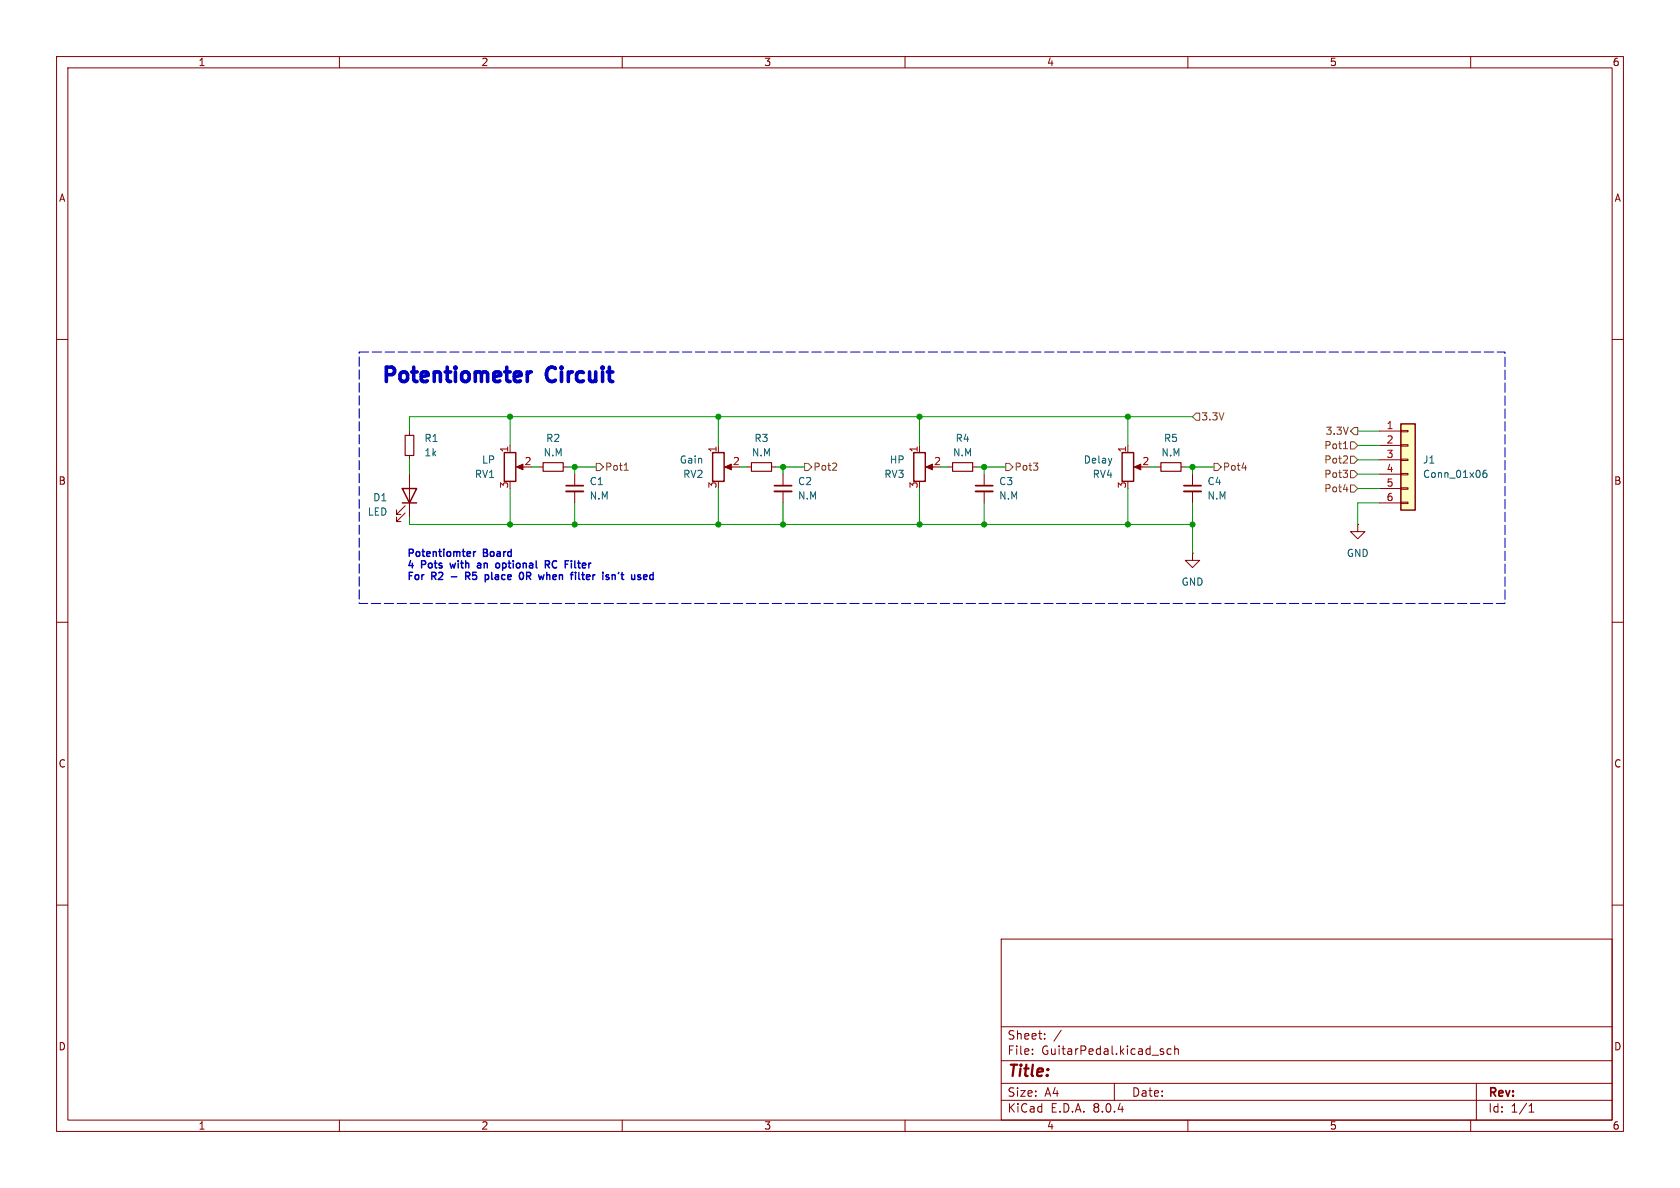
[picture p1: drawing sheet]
<svg xmlns="http://www.w3.org/2000/svg" width="297mm" height="210mm" viewBox="0 0 297 210" stroke-linecap="round" stroke-linejoin="round" font-family="sans-serif">
<g fill="none" stroke="#840000" stroke-width=".18">
<path d="M10 10h277v190h-277zM12 12h273v186h-273zM60 10v2M110 10v2M160 10v2M210 10v2M260 10v2M10 60h2M285 60h2M72.4 76.2v.8M90.2 78.7v1.3M127 78.7v1.3"/>
<path d="M162.6 78.7v1.3M71.6 90.7l-1.5 1.5v-.8v.8h.8M71.6 89.4l-1.5 1.5v-.7v.7h.8M72.4 80.5v.8M72.4 83.8v7.6M91.7 82.6h1M95.2 82.6h.8M99.6 82.6h.7M101.6 83.8v2.1M101.6 86.9v2M128.5 82.6h1M132.1 82.6h.7"/>
<path d="M136.4 82.6h.8M138.4 83.8v2.1M138.4 86.9v2M164.1 82.6h1M167.6 82.6h.8M172 82.6h.7M174 83.8v2.1M174 86.9v2M10 110h2M285 110h2M10 160h2M285 160h2"/>
<path d="M177 166h108v32h-108zM60 198v2M110 198v2M160 198v2M177 194.5h108M177 191.5h108M177 187.5h108M177 181.5h108M182.5 186.3v.1M182.5 185.5v.1M184.7 183.6v.1M184.7 182.8v.1"/>
<path d="M187.6 182.1l-1.3 2M197 191.5v3M205.5 185.9l.2 .2-.2 .3M205.5 185.4l.2 .1M207 185.5l-.4-.1-.3 .3v.4l.2 .2h.5M207.7 185.5l.2-.1 .3 .1 .1 .9M207.7 184.9v1.5M210 198v2M260 198v2M261 191.5v6.5M270.3 196.6h.9M270.3 195.5l.4-.4v1.5"/>
</g>
<g fill="#840000" stroke="#840000" stroke-width=".18">
<path d="M163.7 82.6l1.1-.6v1.1z"/>
<path d="M91.3 82.6l1.2-.6v1.1z"/>
<path d="M128.1 82.6l1.2-.6v1.1z"/>
</g>
<path d="M71.1 86.4h2.6l-1.3 2.5zM71.1 88.9h2.6M89.2 80h2v5.1h-2zM126 80h2v5.1h-2zM161.5 80h2.1v5.1h-2.1z" fill="none" stroke="#840000" stroke-width=".25"/>
<path d="M71.6 77h1.6v3.5h-1.6zM96 81.8h3.6v1.5h-3.6zM132.8 81.8h3.6v1.5h-3.6zM168.4 81.8h3.6v1.5h-3.6z" fill="none" stroke="#840000" stroke-width=".2"/>
<path d="M100.1 86.9h3M136.9 86.9h3.1M172.5 86.9h3" fill="none" stroke="#840000" stroke-width=".33"/>
<path d="M100.1 85.9h3M136.9 85.9h3.1M172.5 85.9h3" fill="none" stroke="#840000" stroke-width=".3"/>
<path d="M247.6 74.9h2.6v15.3h-2.6z" fill="#ffffc2"/>
<g fill="none" stroke="#840000" stroke-width=".18">
<path d="M199.4 78.7v1.3M243.8 76.2h3.8M243.8 78.7h3.8M247.6 78.6h1.3v.3h-1.3zM247.6 76.1h1.3v.2h-1.3zM200.9 82.6h1M204.5 82.6h.7M208.8 82.6h.7M210.8 97.8v1.3h1.3l-1.3 1.2-1.3-1.2h1.3M210.8 97.8h.1M210.8 83.8v2.1M210.8 86.9v2"/>
<path d="M240 92.7v1.3h1.3l-1.3 1.3-1.2-1.3h1.2M240 92.7h.1M243.8 81.3h3.8M243.8 83.8h3.8M243.8 86.4h3.8M243.8 88.9h3.8M247.6 88.8h1.3v.2h-1.3zM247.6 86.2h1.3v.3h-1.3zM247.6 83.7h1.3v.2h-1.3zM247.6 81.2h1.3v.2h-1.3z"/>
</g>
<path d="M247.6 74.9h2.6v15.3h-2.6zM198.4 80h2v5.1h-2z" fill="none" stroke="#840000" stroke-width=".25"/>
<path d="M262.8 83.1l-.4 .1a.85 .85 0 0 0 0 1.2l.4-.1 .1-.4-.3-.3-.3 .1-.1 .2" fill="none" stroke="#006464" stroke-width=".18"/>
<path d="M200.5 82.6l1.2-.6v1.1z" fill="#840000" stroke="#840000" stroke-width=".18"/>
<path d="M209.3 86.9h3" fill="none" stroke="#840000" stroke-width=".33"/>
<path d="M209.3 85.9h3" fill="none" stroke="#840000" stroke-width=".3"/>
<path d="M205.2 81.8h3.6v1.5h-3.6z" fill="none" stroke="#840000" stroke-width=".2"/>
<g fill="none" stroke="#725600" stroke-width=".18">
<path d="M211.5 73h.6v1.3h-.6l-.7-.6zM237.5 79.3h.7M238.8 78.1h.6l.6 .6-.6 .7h-.6zM238.8 76.2l.6-.6h.6v1.2h-.6zM105.4 81.9h.6l.7 .7-.7 .6h-.6zM110.4 83.1h.7M142.2 81.9h.7l.6 .7-.6 .6h-.7zM147.1 83.1h.8M147.9 82v.4M177.8 81.9h.6l.7 .7-.7 .6h-.6zM182.7 81.9h.8l-.5 .4M183.4 82.5v.5"/>
<path d="M214.6 81.9h.7l.6 .7-.6 .6h-.7zM219.6 82.7h.8M237.4 83.1h.8l-.4 .5M237.4 81.9h.8M237.5 86.5h.8M238.2 80.7v.4M238.2 83.7v.6M238.8 85.7h.6l.6 .7-.6 .6h-.6zM238.8 80.6h.6l.6 .7-.6 .6h-.6zM238.8 83.2h.6l.6 .6-.6 .7h-.6z"/>
</g>
<path d="M91.8 65.7l.2 .2 .1 .5-1.2 .2M92 67.3l-.2 .1M93.2 65.7v1.7M93.9 65.7a.65 .65 0 0 0-.7 .5" fill="none" stroke="#0000c2" stroke-width=".63"/>
<g fill="none" stroke="#0000c2" stroke-width=".25">
<path d="M79.5 99.6l.3 .8M83.7 97.5v.9M84.1 97.5l-.4 .3M84.4 99.6h.4l.2 .1M85 99.9h-.4l-.2 .2 .2 .3 .4-.1M87.9 99.6h.3l.1 .2v.5l-.4 .1M96.4 99.1h.5l.2 .3-.1 .3-.6 .1M96.7 99.8l.4 .6M98.1 99.1a.68 .68 0 0 0-.5 .7 .68 .68 0 0 0 .5 .6M101.6 99.1v1.1l.2 .2M82.3 101.2v1.2M82.6 101.8l.5 .6"/>
<path d="M82.9 101.8h-.6M86.1 101.6l.3 .2v.4l-.3 .2M92.6 101.7l-.2 .6M93.1 101.8h.5M93.1 101.2v1.2M96.7 101.7h.4l.1 .7M102.8 101.6h.5M103 101.2v1.1l.3 .1M108.4 101.6l.4 .2v.6M109.4 101.2l-.1 .2M114.2 101.6l.2 .3-.6 .1M114.3 102.4h-.1"/>
<path d="M115.5 101.7l-.4-.1-.2 .2 .1 .6h.5M115.5 101.2v1.2"/>
</g>
<path d="M63.5 62.2h202.6v44.5h-202.6z" fill="none" stroke="#0000c2" stroke-width=".18" stroke-dasharray="1.7 .6"/>
<g fill="none" stroke="#009600" stroke-width=".18">
<path d="M90.2 73.7v5M127 73.7v5M162.6 73.7v5M199.4 73.7v5M210.8 73.7h-138.4v2.5M240 78.7h3.8M240 76.2h3.8M72.4 81.3v2.5M72.4 91.4v1.3h138.4M90.2 86.4v6.3M94 82.6h1.2M100.3 82.6h5.1"/>
<path d="M101.6 82.6v1.2M101.6 88.9v3.8M127 86.4v6.3M130.8 82.6h1.3M137.2 82.6h5M138.4 82.6v1.2M138.4 88.9v3.8M162.6 86.4v6.3M166.4 82.6h1.2M172.7 82.6h5.1M174 82.6v1.2M174 88.9v3.8"/>
<path d="M199.4 86.4v6.3M203.2 82.6h1.3M209.5 82.6h5.1M210.8 82.6v1.2M210.8 88.9v8.9M240 81.3h3.8M240 83.8h3.8M240 86.4h3.8M243.8 88.9h-3.8v3.8"/>
</g>
<g fill="#009600" stroke="#009600" stroke-width=".18">
<circle cx="174" cy="82.6" r=".46"/>
<circle cx="162.6" cy="73.7" r=".46"/>
<circle cx="162.6" cy="92.7" r=".46"/>
<circle cx="174" cy="92.7" r=".46"/>
<circle cx="127" cy="73.7" r=".46"/>
<circle cx="138.4" cy="82.6" r=".46"/>
<circle cx="138.4" cy="92.7" r=".46"/>
<circle cx="127" cy="92.7" r=".46"/>
<circle cx="101.6" cy="82.6" r=".46"/>
<circle cx="101.6" cy="92.7" r=".46"/>
<circle cx="90.2" cy="73.7" r=".46"/>
<circle cx="90.2" cy="92.7" r=".46"/>
<circle cx="210.8" cy="82.6" r=".46"/>
<circle cx="199.4" cy="73.7" r=".46"/>
<circle cx="210.8" cy="92.7" r=".46"/>
<circle cx="199.4" cy="92.7" r=".46"/>
</g>
<g font-size="3.5" fill="#0000c2">
<text x="67" y="68.5">Potentiometer</text>
<text x="96.8" y="68.5">Circuit</text>
</g>
<text font-size="2.8" fill="#840000" x="178" y="190.9">Title:</text>
<g font-size="2.1" fill="#840000">
<text x="178" y="184">Sheet:</text>
<text x="178" y="186.7">File:</text>
<text x="184.1" y="186.7">GuitarPedal.kicad_sch</text>
<text x="178" y="196.9">KiCad</text>
<text x="178" y="194.1">Size:</text>
<text x="184.7" y="194.1">A4</text>
<text x="185.7" y="196.9">E.D.A.</text>
<text x="193.3" y="196.9">8.0.4</text>
<text x="200" y="194.1">Date:</text>
<text x="263" y="194.3">Rev:</text>
<text x="263" y="196.9">Id:</text>
<text x="267.1" y="196.9">1/1</text>
</g>
<g font-size="1.8" fill="#840000">
<text x="35" y="11.9">1</text>
<text x="85" y="11.9">2</text>
<text x="135" y="11.9">3</text>
<text x="185" y="11.9">4</text>
<text x="235" y="11.9">5</text>
<text x="285" y="11.9">6</text>
<text x="10.3" y="35.9">A</text>
<text x="285.3" y="35.9">A</text>
<text x="10.3" y="85.9">B</text>
<text x="285.3" y="85.9">B</text>
<text x="10.3" y="135.9">C</text>
<text x="285.3" y="135.9">C</text>
<text x="10.3" y="185.9">D</text>
<text x="285.3" y="185.9">D</text>
<text x="35" y="199.9">1</text>
<text x="85" y="199.9">2</text>
<text x="135" y="199.9">3</text>
<text x="185" y="199.9">4</text>
<text x="235" y="199.9">5</text>
<text x="285" y="199.9">6</text>
</g>
<g font-size="1.8" fill="#725600">
<text x="212.3" y="74.5">3.3V</text>
<text x="234.3" y="77.1">3.3V</text>
<text x="106.9" y="83.4">Pot1</text>
<text x="143.7" y="83.4">Pot2</text>
<text x="179.3" y="83.4">Pot3</text>
<text x="216.1" y="83.4">Pot4</text>
<text x="234" y="79.6">Pot1</text>
<text x="234" y="82.1">Pot2</text>
<text x="234" y="87.2">Pot4</text>
<text x="234" y="84.7">Pot3</text>
</g>
<g font-size="1.8" fill="#a90000">
<text x="245" y="75.9">1</text>
<text x="89.9" y="80.1" transform="rotate(-90 89.9 80.1)">1</text>
<text x="92.6" y="82.3">2</text>
<text x="126.7" y="80.1" transform="rotate(-90 126.7 80.1)">1</text>
<text x="129.5" y="82.3">2</text>
<text x="162.3" y="80.1" transform="rotate(-90 162.3 80.1)">1</text>
<text x="165" y="82.3">2</text>
<text x="199.1" y="80.1" transform="rotate(-90 199.1 80.1)">1</text>
<text x="201.9" y="82.3">2</text>
<text x="245" y="78.5">2</text>
<text x="245" y="81">3</text>
<text x="245" y="83.6">4</text>
<text x="89.9" y="86.4" transform="rotate(-90 89.9 86.4)">3</text>
<text x="126.7" y="86.4" transform="rotate(-90 126.7 86.4)">3</text>
<text x="162.3" y="86.4" transform="rotate(-90 162.3 86.4)">3</text>
<text x="199.1" y="86.4" transform="rotate(-90 199.1 86.4)">3</text>
<text x="245" y="86.1">5</text>
<text x="245" y="88.6">6</text>
</g>
<g font-size="1.8" fill="#006464">
<text x="74.9" y="78.3">R1</text>
<text x="74.9" y="80.9">1k</text>
<text x="85.1" y="82.1">LP</text>
<text x="96" y="80.9">N.M</text>
<text x="96.4" y="78.3">R2</text>
<text x="120.1" y="82.1">Gain</text>
<text x="132.8" y="80.9">N.M</text>
<text x="133.3" y="78.3">R3</text>
<text x="157.2" y="82.1">HP</text>
<text x="168.4" y="80.9">N.M</text>
<text x="168.8" y="78.3">R4</text>
<text x="191.5" y="82.1">Delay</text>
<text x="205.2" y="80.9">N.M</text>
<text x="205.7" y="78.3">R5</text>
<text x="251.5" y="82.1">J1</text>
<text x="65.9" y="88.8">D1</text>
<text x="83.8" y="84.7">RV1</text>
<text x="104.1" y="86">C1</text>
<text x="104.1" y="88.5">N.M</text>
<text x="120.7" y="84.7">RV2</text>
<text x="141" y="86">C2</text>
<text x="141" y="88.5">N.M</text>
<text x="156.2" y="84.7">RV3</text>
<text x="176.5" y="86">C3</text>
<text x="176.5" y="88.5">N.M</text>
<text x="193.1" y="84.7">RV4</text>
<text x="213.4" y="86">C4</text>
<text x="213.4" y="88.5">N.M</text>
<text x="251.5" y="84.7">Conn_01x06</text>
<text x="64.9" y="91.4">LED</text>
<text x="238" y="98.7">GND</text>
<text x="208.8" y="103.7">GND</text>
</g>
<g font-size="1.8" fill="#0000c2">
<text x="71.9" y="98.8">Potentiomter</text>
<text x="71.9" y="100.8">4</text>
<text x="74.6" y="100.8">Pots</text>
<text x="80.2" y="100.8">with</text>
<text x="85.5" y="100.8">an</text>
<text x="85.5" y="98.8">Board</text>
<text x="89.3" y="100.8">optional</text>
<text x="98.5" y="100.8">RC</text>
<text x="102.5" y="100.8">Filter</text>
<text x="71.9" y="102.9">For</text>
<text x="76.4" y="102.9">R2</text>
<text x="80.3" y="102.9">-</text>
<text x="83.4" y="102.9">R5</text>
<text x="87.3" y="102.9">place</text>
<text x="94" y="102.9">0R</text>
<text x="97.9" y="102.9">when</text>
<text x="104.1" y="102.9">filter</text>
<text x="110.2" y="102.9">isn't</text>
</g>
</svg>
